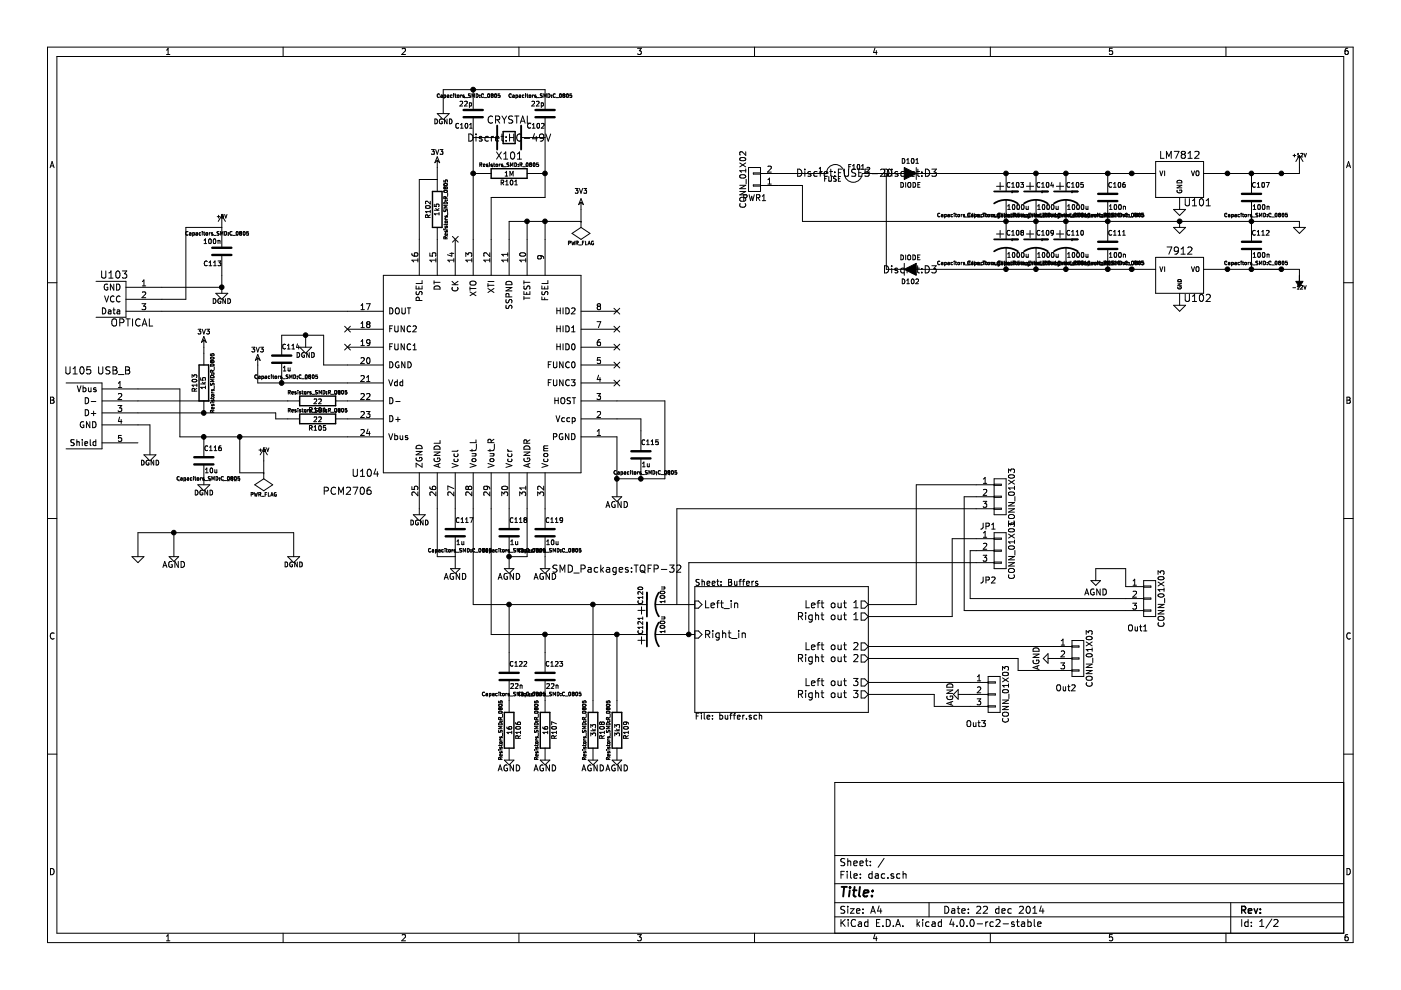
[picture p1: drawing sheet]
EESchema Schematic File Version 2
LIBS:dac-rescue
LIBS:power
LIBS:device
LIBS:transistors
LIBS:conn
LIBS:linear
LIBS:regul
LIBS:74xx
LIBS:cmos4000
LIBS:adc-dac
LIBS:memory
LIBS:xilinx
LIBS:microcontrollers
LIBS:dsp
LIBS:microchip
LIBS:analog_switches
LIBS:motorola
LIBS:texas
LIBS:intel
LIBS:audio
LIBS:interface
LIBS:digital-audio
LIBS:philips
LIBS:display
LIBS:cypress
LIBS:siliconi
LIBS:opto
LIBS:atmel
LIBS:contrib
LIBS:valves
LIBS:pcm2706
LIBS:usb-micro
LIBS:torx173
LIBS:optical
LIBS:usb
LIBS:dac-cache
EELAYER 25 0
EELAYER END
$Descr A4 11693 8268
encoding utf-8
Sheet 1 2
Title ""
Date "22 dec 2014"
Rev ""
Comp ""
Comment1 ""
Comment2 ""
Comment3 ""
Comment4 ""
$EndDescr
$Comp
L CRYSTAL X101
U 1 1
P 4250 1150
F 0 "X101" H 4250 1300 60  0000 C CNN
F 1 "CRYSTAL" H 4250 1000 60  0000 C CNN
F 2 "Discret:HC-49V" H 4250 1150 60  0000 C CNN
F 3 "~" H 4250 1150 60  0000 C CNN
	1    4250 1150
	-1   0    0    1   
$EndComp
$Comp
L R-RESCUE-dac R101
U 1 1
P 4250 1450
F 0 "R101" V 4330 1450 40  0000 C CNN
F 1 "1M" V 4257 1451 40  0000 C CNN
F 2 "Resistors_SMD:R_0805" V 4180 1450 30  0000 C CNN
F 3 "~" H 4250 1450 30  0000 C CNN
	1    4250 1450
	0    1    1    0   
$EndComp
$Comp
L C-RESCUE-dac C101
U 1 1
P 3950 950
F 0 "C101" H 3950 1050 40  0000 L CNN
F 1 "22p" H 3956 865 40  0000 L CNN
F 2 "Capacitors_SMD:C_0805" H 3988 800 30  0000 C CNN
F 3 "~" H 3950 950 60  0000 C CNN
	1    3950 950 
	-1   0    0    1   
$EndComp
$Comp
L C-RESCUE-dac C102
U 1 1
P 4550 950
F 0 "C102" H 4550 1050 40  0000 L CNN
F 1 "22p" H 4556 865 40  0000 L CNN
F 2 "Capacitors_SMD:C_0805" H 4588 800 30  0000 C CNN
F 3 "~" H 4550 950 60  0000 C CNN
	1    4550 950 
	-1   0    0    1   
$EndComp
NoConn ~ 3800 2000
NoConn ~ 5150 3200
NoConn ~ 5150 3050
NoConn ~ 5150 2900
NoConn ~ 5150 2750
NoConn ~ 5150 2600
$Comp
L R-RESCUE-dac R102
U 1 1
P 3650 1750
F 0 "R102" V 3730 1750 40  0000 C CNN
F 1 "1k5" V 3657 1751 40  0000 C CNN
F 2 "Resistors_SMD:R_0805" V 3580 1750 30  0000 C CNN
F 3 "~" H 3650 1750 30  0000 C CNN
	1    3650 1750
	-1   0    0    1   
$EndComp
$Comp
L C-RESCUE-dac C119
U 1 1
P 4550 4450
F 0 "C119" H 4550 4550 40  0000 L CNN
F 1 "10u" H 4556 4365 40  0000 L CNN
F 2 "Capacitors_SMD:C_0805" H 4588 4300 30  0000 C CNN
F 3 "~" H 4550 4450 60  0000 C CNN
	1    4550 4450
	1    0    0    -1  
$EndComp
$Comp
L C-RESCUE-dac C118
U 1 1
P 4250 4450
F 0 "C118" H 4250 4550 40  0000 L CNN
F 1 "1u" H 4256 4365 40  0000 L CNN
F 2 "Capacitors_SMD:C_0805" H 4288 4300 30  0000 C CNN
F 3 "~" H 4250 4450 60  0000 C CNN
	1    4250 4450
	1    0    0    -1  
$EndComp
$Comp
L C-RESCUE-dac C117
U 1 1
P 3800 4450
F 0 "C117" H 3800 4550 40  0000 L CNN
F 1 "1u" H 3806 4365 40  0000 L CNN
F 2 "Capacitors_SMD:C_0805" H 3838 4300 30  0000 C CNN
F 3 "~" H 3800 4450 60  0000 C CNN
	1    3800 4450
	1    0    0    -1  
$EndComp
$Comp
L R-RESCUE-dac R105
U 1 1
P 2650 3500
F 0 "R105" V 2730 3500 40  0000 C CNN
F 1 "22" V 2657 3501 40  0000 C CNN
F 2 "Resistors_SMD:R_0805" V 2580 3500 30  0000 C CNN
F 3 "~" H 2650 3500 30  0000 C CNN
	1    2650 3500
	0    1    1    0   
$EndComp
$Comp
L R-RESCUE-dac R104
U 1 1
P 2650 3350
F 0 "R104" V 2730 3350 40  0000 C CNN
F 1 "22" V 2657 3351 40  0000 C CNN
F 2 "Resistors_SMD:R_0805" V 2580 3350 30  0000 C CNN
F 3 "~" H 2650 3350 30  0000 C CNN
	1    2650 3350
	0    1    1    0   
$EndComp
$Comp
L R-RESCUE-dac R103
U 1 1
P 1700 3200
F 0 "R103" V 1780 3200 40  0000 C CNN
F 1 "1k5" V 1707 3201 40  0000 C CNN
F 2 "Resistors_SMD:R_0805" V 1630 3200 30  0000 C CNN
F 3 "~" H 1700 3200 30  0000 C CNN
	1    1700 3200
	-1   0    0    1   
$EndComp
$Comp
L C-RESCUE-dac C114
U 1 1
P 2350 3000
F 0 "C114" H 2350 3100 40  0000 L CNN
F 1 "1u" H 2356 2915 40  0000 L CNN
F 2 "Capacitors_SMD:C_0805" H 2388 2850 30  0000 C CNN
F 3 "~" H 2350 3000 60  0000 C CNN
	1    2350 3000
	1    0    0    -1  
$EndComp
NoConn ~ 2900 2900
NoConn ~ 2900 2750
$Comp
L C-RESCUE-dac C122
U 1 1
P 4250 5650
F 0 "C122" H 4250 5750 40  0000 L CNN
F 1 "22n" H 4256 5565 40  0000 L CNN
F 2 "Capacitors_SMD:C_0805" H 4288 5500 30  0000 C CNN
F 3 "~" H 4250 5650 60  0000 C CNN
	1    4250 5650
	1    0    0    -1  
$EndComp
$Comp
L C-RESCUE-dac C123
U 1 1
P 4550 5650
F 0 "C123" H 4550 5750 40  0000 L CNN
F 1 "22n" H 4556 5565 40  0000 L CNN
F 2 "Capacitors_SMD:C_0805" H 4588 5500 30  0000 C CNN
F 3 "~" H 4550 5650 60  0000 C CNN
	1    4550 5650
	1    0    0    -1  
$EndComp
$Comp
L CP1-RESCUE-dac C120
U 1 1
P 5450 5050
F 0 "C120" H 5450 5150 40  0000 L CNN
F 1 "100u" H 5456 4965 40  0000 L CNN
F 2 "Capacitors_SMD:c_elec_6.3x5.3" H 5488 4900 30  0001 C CNN
F 3 "~" H 5450 5050 60  0000 C CNN
	1    5450 5050
	0    -1   -1   0   
$EndComp
$Comp
L CP1-RESCUE-dac C121
U 1 1
P 5450 5300
F 0 "C121" H 5450 5400 40  0000 L CNN
F 1 "100u" H 5456 5215 40  0000 L CNN
F 2 "Capacitors_SMD:c_elec_6.3x5.3" H 5488 5150 30  0001 C CNN
F 3 "~" H 5450 5300 60  0000 C CNN
	1    5450 5300
	0    -1   -1   0   
$EndComp
$Comp
L R-RESCUE-dac R106
U 1 1
P 4250 6100
F 0 "R106" V 4330 6100 40  0000 C CNN
F 1 "16" V 4257 6101 40  0000 C CNN
F 2 "Resistors_SMD:R_0805" V 4180 6100 30  0000 C CNN
F 3 "~" H 4250 6100 30  0000 C CNN
	1    4250 6100
	1    0    0    -1  
$EndComp
$Comp
L R-RESCUE-dac R107
U 1 1
P 4550 6100
F 0 "R107" V 4630 6100 40  0000 C CNN
F 1 "16" V 4557 6101 40  0000 C CNN
F 2 "Resistors_SMD:R_0805" V 4480 6100 30  0000 C CNN
F 3 "~" H 4550 6100 30  0000 C CNN
	1    4550 6100
	1    0    0    -1  
$EndComp
$Comp
L R-RESCUE-dac R108
U 1 1
P 4950 6100
F 0 "R108" V 5030 6100 40  0000 C CNN
F 1 "3k3" V 4957 6101 40  0000 C CNN
F 2 "Resistors_SMD:R_0805" V 4880 6100 30  0000 C CNN
F 3 "~" H 4950 6100 30  0000 C CNN
	1    4950 6100
	1    0    0    -1  
$EndComp
$Comp
L R-RESCUE-dac R109
U 1 1
P 5150 6100
F 0 "R109" V 5230 6100 40  0000 C CNN
F 1 "3k3" V 5157 6101 40  0000 C CNN
F 2 "Resistors_SMD:R_0805" V 5080 6100 30  0000 C CNN
F 3 "~" H 5150 6100 30  0000 C CNN
	1    5150 6100
	1    0    0    -1  
$EndComp
$Comp
L 3V3 #PWR01
U 1 1
P 3650 1400
F 0 "#PWR01" H 3650 1500 40  0001 C CNN
F 1 "3V3" H 3650 1525 40  0000 C CNN
F 2 "" H 3650 1400 60  0000 C CNN
F 3 "" H 3650 1400 60  0000 C CNN
	1    3650 1400
	1    0    0    -1  
$EndComp
$Comp
L 3V3 #PWR02
U 1 1
P 4850 1750
F 0 "#PWR02" H 4850 1850 40  0001 C CNN
F 1 "3V3" H 4850 1900 40  0000 C CNN
F 2 "" H 4850 1750 60  0000 C CNN
F 3 "" H 4850 1750 60  0000 C CNN
	1    4850 1750
	1    0    0    -1  
$EndComp
$Comp
L 3V3 #PWR03
U 1 1
P 1700 2900
F 0 "#PWR03" H 1700 3000 40  0001 C CNN
F 1 "3V3" H 1700 3025 40  0000 C CNN
F 2 "" H 1700 2900 60  0000 C CNN
F 3 "" H 1700 2900 60  0000 C CNN
	1    1700 2900
	1    0    0    -1  
$EndComp
$Comp
L AGND #PWR04
U 1 1
P 3800 4750
F 0 "#PWR04" H 3800 4750 40  0001 C CNN
F 1 "AGND" H 3800 4680 50  0000 C CNN
F 2 "" H 3800 4750 60  0000 C CNN
F 3 "" H 3800 4750 60  0000 C CNN
	1    3800 4750
	1    0    0    -1  
$EndComp
$Comp
L AGND #PWR05
U 1 1
P 5150 4150
F 0 "#PWR05" H 5150 4150 40  0001 C CNN
F 1 "AGND" H 5150 4080 50  0000 C CNN
F 2 "" H 5150 4150 60  0000 C CNN
F 3 "" H 5150 4150 60  0000 C CNN
	1    5150 4150
	1    0    0    -1  
$EndComp
$Comp
L C-RESCUE-dac C115
U 1 1
P 5350 3800
F 0 "C115" H 5350 3900 40  0000 L CNN
F 1 "1u" H 5356 3715 40  0000 L CNN
F 2 "Capacitors_SMD:C_0805" H 5388 3650 30  0000 C CNN
F 3 "~" H 5350 3800 60  0000 C CNN
	1    5350 3800
	1    0    0    -1  
$EndComp
$Comp
L AGND #PWR06
U 1 1
P 4250 6350
F 0 "#PWR06" H 4250 6350 40  0001 C CNN
F 1 "AGND" H 4250 6280 50  0000 C CNN
F 2 "" H 4250 6350 60  0000 C CNN
F 3 "" H 4250 6350 60  0000 C CNN
	1    4250 6350
	1    0    0    -1  
$EndComp
$Comp
L AGND #PWR07
U 1 1
P 4550 6350
F 0 "#PWR07" H 4550 6350 40  0001 C CNN
F 1 "AGND" H 4550 6280 50  0000 C CNN
F 2 "" H 4550 6350 60  0000 C CNN
F 3 "" H 4550 6350 60  0000 C CNN
	1    4550 6350
	1    0    0    -1  
$EndComp
$Comp
L AGND #PWR08
U 1 1
P 4950 6350
F 0 "#PWR08" H 4950 6350 40  0001 C CNN
F 1 "AGND" H 4950 6280 50  0000 C CNN
F 2 "" H 4950 6350 60  0000 C CNN
F 3 "" H 4950 6350 60  0000 C CNN
	1    4950 6350
	1    0    0    -1  
$EndComp
$Comp
L AGND #PWR09
U 1 1
P 5150 6350
F 0 "#PWR09" H 5150 6350 40  0001 C CNN
F 1 "AGND" H 5150 6280 50  0000 C CNN
F 2 "" H 5150 6350 60  0000 C CNN
F 3 "" H 5150 6350 60  0000 C CNN
	1    5150 6350
	1    0    0    -1  
$EndComp
$Comp
L +5V #PWR010
U 1 1
P 2200 3850
F 0 "#PWR010" H 2200 3940 20  0001 C CNN
F 1 "+5V" H 2200 3940 30  0000 C CNN
F 2 "" H 2200 3850 60  0000 C CNN
F 3 "" H 2200 3850 60  0000 C CNN
	1    2200 3850
	1    0    0    -1  
$EndComp
$Comp
L AGND #PWR011
U 1 1
P 1450 4650
F 0 "#PWR011" H 1450 4650 40  0001 C CNN
F 1 "AGND" H 1450 4580 50  0000 C CNN
F 2 "" H 1450 4650 60  0000 C CNN
F 3 "" H 1450 4650 60  0000 C CNN
	1    1450 4650
	1    0    0    -1  
$EndComp
$Comp
L 3V3 #PWR012
U 1 1
P 2150 3050
F 0 "#PWR012" H 2150 3150 40  0001 C CNN
F 1 "3V3" H 2150 3175 40  0000 C CNN
F 2 "" H 2150 3050 60  0000 C CNN
F 3 "" H 2150 3050 60  0000 C CNN
	1    2150 3050
	1    0    0    -1  
$EndComp
$Comp
L AGND #PWR013
U 1 1
P 4250 4750
F 0 "#PWR013" H 4250 4750 40  0001 C CNN
F 1 "AGND" H 4250 4680 50  0000 C CNN
F 2 "" H 4250 4750 60  0000 C CNN
F 3 "" H 4250 4750 60  0000 C CNN
	1    4250 4750
	1    0    0    -1  
$EndComp
$Comp
L AGND #PWR014
U 1 1
P 4550 4750
F 0 "#PWR014" H 4550 4750 40  0001 C CNN
F 1 "AGND" H 4550 4680 50  0000 C CNN
F 2 "" H 4550 4750 60  0000 C CNN
F 3 "" H 4550 4750 60  0000 C CNN
	1    4550 4750
	1    0    0    -1  
$EndComp
$Sheet
S 5800 4900 1450 1050
U 542305B2
F0 "Buffers" 50
F1 "buffer.sch" 50
F2 "Left_in" I L 5800 5050 60 
F3 "Right_in" I L 5800 5300 60 
F4 "Left out 1" O R 7250 5050 60 
F5 "Right out 1" O R 7250 5150 60 
F6 "Left out 2" O R 7250 5400 60 
F7 "Right out 2" O R 7250 5500 60 
F8 "Left out 3" O R 7250 5700 60 
F9 "Right out 3" O R 7250 5800 60 
$EndSheet
$Comp
L AGND #PWR015
U 1 1
P 8000 5800
F 0 "#PWR015" H 8000 5800 40  0001 C CNN
F 1 "AGND" H 8000 5730 50  0000 C CNN
F 2 "" H 8000 5800 60  0000 C CNN
F 3 "" H 8000 5800 60  0000 C CNN
	1    8000 5800
	0    1    1    0   
$EndComp
$Comp
L AGND #PWR016
U 1 1
P 8750 5500
F 0 "#PWR016" H 8750 5500 40  0001 C CNN
F 1 "AGND" H 8750 5400 50  0000 C CNN
F 2 "" H 8750 5500 60  0000 C CNN
F 3 "" H 8750 5500 60  0000 C CNN
	1    8750 5500
	0    1    1    0   
$EndComp
$Comp
L AGND #PWR017
U 1 1
P 9150 4850
F 0 "#PWR017" H 9150 4850 40  0001 C CNN
F 1 "AGND" H 9150 4750 50  0000 C CNN
F 2 "" H 9150 4850 60  0000 C CNN
F 3 "" H 9150 4850 60  0000 C CNN
	1    9150 4850
	1    0    0    -1  
$EndComp
$Comp
L GND-RESCUE-dac #PWR018
U 1 1
P 9850 2550
F 0 "#PWR018" H 9850 2550 30  0001 C CNN
F 1 "GND" H 9850 2480 30  0001 C CNN
F 2 "" H 9850 2550 60  0000 C CNN
F 3 "" H 9850 2550 60  0000 C CNN
	1    9850 2550
	1    0    0    -1  
$EndComp
$Comp
L GND-RESCUE-dac #PWR019
U 1 1
P 9850 1750
F 0 "#PWR019" H 9850 1750 30  0001 C CNN
F 1 "GND" H 9850 1680 30  0001 C CNN
F 2 "" H 9850 1750 60  0000 C CNN
F 3 "" H 9850 1750 60  0000 C CNN
	1    9850 1750
	1    0    0    -1  
$EndComp
$Comp
L C-RESCUE-dac C116
U 1 1
P 1700 3850
F 0 "C116" H 1700 3950 40  0000 L CNN
F 1 "10u" H 1706 3765 40  0000 L CNN
F 2 "Capacitors_SMD:C_0805" H 1738 3700 30  0000 C CNN
F 3 "~" H 1700 3850 60  0000 C CNN
	1    1700 3850
	1    0    0    -1  
$EndComp
$Comp
L DGND #PWR020
U 1 1
P 1700 4050
F 0 "#PWR020" H 1700 4050 40  0001 C CNN
F 1 "DGND" H 1700 3980 40  0000 C CNN
F 2 "" H 1700 4050 60  0000 C CNN
F 3 "" H 1700 4050 60  0000 C CNN
	1    1700 4050
	1    0    0    -1  
$EndComp
$Comp
L DGND #PWR021
U 1 1
P 1850 2450
F 0 "#PWR021" H 1850 2450 40  0001 C CNN
F 1 "DGND" H 1850 2380 40  0000 C CNN
F 2 "" H 1850 2450 60  0000 C CNN
F 3 "" H 1850 2450 60  0000 C CNN
	1    1850 2450
	1    0    0    -1  
$EndComp
$Comp
L DGND #PWR022
U 1 1
P 3500 4300
F 0 "#PWR022" H 3500 4300 40  0001 C CNN
F 1 "DGND" H 3500 4230 40  0000 C CNN
F 2 "" H 3500 4300 60  0000 C CNN
F 3 "" H 3500 4300 60  0000 C CNN
	1    3500 4300
	1    0    0    -1  
$EndComp
$Comp
L DGND #PWR023
U 1 1
P 3700 950
F 0 "#PWR023" H 3700 950 40  0001 C CNN
F 1 "DGND" H 3700 880 40  0000 C CNN
F 2 "" H 3700 950 60  0000 C CNN
F 3 "" H 3700 950 60  0000 C CNN
	1    3700 950 
	1    0    0    -1  
$EndComp
$Comp
L DGND #PWR024
U 1 1
P 2550 2900
F 0 "#PWR024" H 2550 2900 40  0001 C CNN
F 1 "DGND" H 2550 2830 40  0000 C CNN
F 2 "" H 2550 2900 60  0000 C CNN
F 3 "" H 2550 2900 60  0000 C CNN
	1    2550 2900
	1    0    0    -1  
$EndComp
$Comp
L DGND #PWR025
U 1 1
P 1250 3800
F 0 "#PWR025" H 1250 3800 40  0001 C CNN
F 1 "DGND" H 1250 3730 40  0000 C CNN
F 2 "" H 1250 3800 60  0000 C CNN
F 3 "" H 1250 3800 60  0000 C CNN
	1    1250 3800
	1    0    0    -1  
$EndComp
$Comp
L C-RESCUE-dac C107
U 1 1
P 10450 1650
F 0 "C107" H 10450 1750 40  0000 L CNN
F 1 "100n" H 10456 1565 40  0000 L CNN
F 2 "Capacitors_SMD:C_0805" H 10488 1500 30  0000 C CNN
F 3 "~" H 10450 1650 60  0000 C CNN
	1    10450 1650
	1    0    0    -1  
$EndComp
$Comp
L C-RESCUE-dac C112
U 1 1
P 10450 2050
F 0 "C112" H 10450 2150 40  0000 L CNN
F 1 "100n" H 10456 1965 40  0000 L CNN
F 2 "Capacitors_SMD:C_0805" H 10488 1900 30  0000 C CNN
F 3 "~" H 10450 2050 60  0000 C CNN
	1    10450 2050
	1    0    0    -1  
$EndComp
$Comp
L C-RESCUE-dac C111
U 1 1
P 9250 2050
F 0 "C111" H 9250 2150 40  0000 L CNN
F 1 "100n" H 9256 1965 40  0000 L CNN
F 2 "Capacitors_SMD:C_0805" H 9288 1900 30  0000 C CNN
F 3 "~" H 9250 2050 60  0000 C CNN
	1    9250 2050
	1    0    0    -1  
$EndComp
$Comp
L C-RESCUE-dac C106
U 1 1
P 9250 1650
F 0 "C106" H 9250 1750 40  0000 L CNN
F 1 "100n" H 9256 1565 40  0000 L CNN
F 2 "Capacitors_SMD:C_0805" H 9288 1500 30  0000 C CNN
F 3 "~" H 9250 1650 60  0000 C CNN
	1    9250 1650
	1    0    0    -1  
$EndComp
$Comp
L CP1-RESCUE-dac C105
U 1 1
P 8900 1650
F 0 "C105" H 8900 1750 40  0000 L CNN
F 1 "1000u" H 8906 1565 40  0000 L CNN
F 2 "Capacitors_Elko_ThroughHole:Elko_vert_20x10mm_RM5" H 8938 1500 30  0000 C CNN
F 3 "~" H 8900 1650 60  0000 C CNN
	1    8900 1650
	1    0    0    -1  
$EndComp
$Comp
L CP1-RESCUE-dac C110
U 1 1
P 8900 2050
F 0 "C110" H 8900 2150 40  0000 L CNN
F 1 "1000u" H 8906 1965 40  0000 L CNN
F 2 "Capacitors_Elko_ThroughHole:Elko_vert_20x10mm_RM5" H 8938 1900 30  0000 C CNN
F 3 "~" H 8900 2050 60  0000 C CNN
	1    8900 2050
	1    0    0    -1  
$EndComp
$Comp
L GND-RESCUE-dac #PWR026
U 1 1
P 9850 1900
F 0 "#PWR026" H 9850 1900 30  0001 C CNN
F 1 "GND" H 9850 1830 30  0001 C CNN
F 2 "" H 9850 1900 60  0000 C CNN
F 3 "" H 9850 1900 60  0000 C CNN
	1    9850 1900
	1    0    0    -1  
$EndComp
$Comp
L +12V #PWR027
U 1 1
P 10850 1400
F 0 "#PWR027" H 10850 1350 20  0001 C CNN
F 1 "+12V" H 10850 1500 30  0000 C CNN
F 2 "" H 10850 1400 60  0000 C CNN
F 3 "" H 10850 1400 60  0000 C CNN
	1    10850 1400
	1    0    0    -1  
$EndComp
$Comp
L -12V #PWR9
U 1 1
P 10850 2300
F 0 "#PWR9" H 10850 2430 20  0001 C CNN
F 1 "-12V" H 10850 2400 30  0000 C CNN
F 2 "" H 10850 2300 60  0000 C CNN
F 3 "" H 10850 2300 60  0000 C CNN
	1    10850 2300
	-1   0    0    1   
$EndComp
$Comp
L GND-RESCUE-dac #PWR028
U 1 1
P 10850 1900
F 0 "#PWR028" H 10850 1900 30  0001 C CNN
F 1 "GND" H 10850 1830 30  0001 C CNN
F 2 "" H 10850 1900 60  0000 C CNN
F 3 "" H 10850 1900 60  0000 C CNN
	1    10850 1900
	1    0    0    -1  
$EndComp
$Comp
L GND-RESCUE-dac #PWR029
U 1 1
P 1150 4650
F 0 "#PWR029" H 1150 4650 30  0001 C CNN
F 1 "GND" H 1150 4580 30  0001 C CNN
F 2 "" H 1150 4650 60  0000 C CNN
F 3 "" H 1150 4650 60  0000 C CNN
	1    1150 4650
	1    0    0    -1  
$EndComp
$Comp
L DGND #PWR030
U 1 1
P 2450 4650
F 0 "#PWR030" H 2450 4650 40  0001 C CNN
F 1 "DGND" H 2450 4580 40  0000 C CNN
F 2 "" H 2450 4650 60  0000 C CNN
F 3 "" H 2450 4650 60  0000 C CNN
	1    2450 4650
	1    0    0    -1  
$EndComp
$Comp
L PWR_FLAG #FLG031
U 1 1
P 2200 3950
F 0 "#FLG031" H 2200 4045 30  0001 C CNN
F 1 "PWR_FLAG" H 2200 4130 30  0000 C CNN
F 2 "" H 2200 3950 60  0000 C CNN
F 3 "" H 2200 3950 60  0000 C CNN
	1    2200 3950
	-1   0    0    1   
$EndComp
$Comp
L PWR_FLAG #FLG032
U 1 1
P 4850 1850
F 0 "#FLG032" H 4850 1945 30  0001 C CNN
F 1 "PWR_FLAG" H 4850 2030 30  0000 C CNN
F 2 "" H 4850 1850 60  0000 C CNN
F 3 "" H 4850 1850 60  0000 C CNN
	1    4850 1850
	-1   0    0    1   
$EndComp
$Comp
L OPTICAL U103
U 1 1
P 1050 2500
F 0 "U103" H 950 2700 60  0000 C CNN
F 1 "OPTICAL" H 1100 2300 60  0000 C CNN
F 2 "Custom:KFOX" H 750 2750 60  0001 C CNN
F 3 "~" H 750 2750 60  0000 C CNN
	1    1050 2500
	1    0    0    -1  
$EndComp
$Comp
L PCM2706 U104
U 1 1
P 4000 3150
F 0 "U104" H 4950 3950 60  0000 C CNN
F 1 "PCM2706" H 5100 4100 60  0000 C CNN
F 2 "SMD_Packages:TQFP-32" H 2850 4750 60  0000 C CNN
F 3 "~" H 2850 4750 60  0000 C CNN
	1    4000 3150
	-1   0    0    1   
$EndComp
$Comp
L C-RESCUE-dac C113
U 1 1
P 1850 2100
F 0 "C113" H 1850 2200 40  0000 L CNN
F 1 "100n" H 1856 2015 40  0000 L CNN
F 2 "Capacitors_SMD:C_0805" H 1888 1950 30  0000 C CNN
F 3 "~" H 1850 2100 60  0000 C CNN
	1    1850 2100
	-1   0    0    1   
$EndComp
$Comp
L +5V #PWR033
U 1 1
P 1850 1900
F 0 "#PWR033" H 1850 1990 20  0001 C CNN
F 1 "+5V" H 1850 1990 30  0000 C CNN
F 2 "" H 1850 1900 60  0000 C CNN
F 3 "" H 1850 1900 60  0000 C CNN
	1    1850 1900
	1    0    0    -1  
$EndComp
Wire Wire Line
	4550 1450 4500 1450
Wire Wire Line
	4100 2000 4100 1650
Wire Wire Line
	4100 1650 4550 1650
Wire Wire Line
	4250 1850 4850 1850
Wire Wire Line
	4550 1850 4550 2000
Wire Wire Line
	4400 1850 4400 2000
Connection ~ 4550 1850
Wire Wire Line
	4250 1850 4250 2000
Connection ~ 4400 1850
Wire Wire Line
	2150 3200 2900 3200
Wire Wire Line
	2150 3200 2150 3050
Connection ~ 2350 3200
Wire Wire Line
	2900 3050 2700 3050
Wire Wire Line
	2700 3050 2700 2800
Wire Wire Line
	2700 2800 2350 2800
Wire Wire Line
	3650 4250 3650 4650
Wire Wire Line
	3500 4250 3500 4300
Wire Wire Line
	4250 5450 4250 5050
Wire Wire Line
	4550 5450 4550 5300
Connection ~ 4550 5300
Wire Wire Line
	5150 5850 5150 5300
Connection ~ 5150 5300
Wire Wire Line
	1150 3450 2300 3450
Wire Wire Line
	1450 4650 1450 4450
Wire Wire Line
	2450 4450 2450 4650
Connection ~ 2550 2800
Wire Wire Line
	3650 4650 3800 4650
Wire Wire Line
	3800 4650 3800 4750
Connection ~ 4250 4650
Wire Wire Line
	4250 4650 4400 4650
Wire Wire Line
	4400 4650 4400 4250
Wire Wire Line
	4250 4650 4250 4750
Wire Wire Line
	4550 4750 4550 4650
Wire Wire Line
	5150 3350 5550 3350
Wire Wire Line
	5550 3350 5550 4000
Wire Wire Line
	5150 3650 5150 4150
Wire Wire Line
	5150 3500 5350 3500
Wire Wire Line
	5350 3500 5350 3600
Wire Wire Line
	5550 4000 5150 4000
Connection ~ 5150 4000
Connection ~ 5350 4000
Wire Wire Line
	3950 1150 3950 2000
Wire Wire Line
	3950 1450 4000 1450
Wire Wire Line
	4550 1650 4550 1150
Connection ~ 4550 1450
Connection ~ 3950 1450
Wire Wire Line
	3700 950  3700 750 
Wire Wire Line
	3700 750  4550 750 
Connection ~ 3950 750 
Wire Wire Line
	1150 3350 2400 3350
Wire Wire Line
	2400 3500 2300 3500
Wire Wire Line
	2300 3500 2300 3450
Connection ~ 1700 3650
Wire Wire Line
	2000 3650 2000 3950
Wire Wire Line
	2000 3950 2200 3950
Wire Wire Line
	2200 3950 2200 3850
Connection ~ 2000 3650
Wire Wire Line
	3650 1500 3500 1500
Wire Wire Line
	3500 1500 3500 2000
Wire Wire Line
	3950 5050 5250 5050
Wire Wire Line
	4100 5300 5250 5300
Wire Wire Line
	4950 5850 4950 5050
Connection ~ 4950 5050
Connection ~ 4250 5050
Wire Wire Line
	5650 5050 5800 5050
Wire Wire Line
	7250 5400 8800 5400
Wire Wire Line
	8500 5500 7250 5500
Wire Wire Line
	4850 1850 4850 1750
Connection ~ 8900 1850
Wire Wire Line
	10250 1450 10850 1450
Wire Wire Line
	10250 2250 10850 2250
Connection ~ 10450 1450
Wire Wire Line
	10850 1450 10850 1400
Wire Wire Line
	10850 2250 10850 2300
Connection ~ 10450 2250
Wire Wire Line
	10850 1850 10850 1900
Connection ~ 10450 1850
Wire Wire Line
	1150 4650 1150 4450
Connection ~ 1450 4450
Connection ~ 9250 1450
Wire Wire Line
	7250 5700 8100 5700
Connection ~ 9250 2250
Wire Wire Line
	3650 1500 3650 1400
Wire Wire Line
	1700 2950 1700 2900
Connection ~ 1700 3450
Wire Wire Line
	10700 1450 10450 1450
Connection ~ 10700 1450
Wire Wire Line
	10450 2250 10700 2250
Connection ~ 10700 2250
Wire Wire Line
	1350 2600 2900 2600
Wire Wire Line
	2550 2900 2550 2800
Connection ~ 10250 1450
Connection ~ 9450 1450
Connection ~ 9450 2250
Connection ~ 10250 2250
Connection ~ 9250 1850
Wire Wire Line
	1350 2400 1850 2400
Wire Wire Line
	1350 2500 1550 2500
Wire Wire Line
	1550 2500 1550 1900
Wire Wire Line
	1550 1900 1850 1900
Wire Wire Line
	1850 2300 1850 2450
Connection ~ 1850 2400
$Comp
L DIODE D101
U 1 1
P 7600 1450
F 0 "D101" H 7600 1550 40  0000 C CNN
F 1 "DIODE" H 7600 1350 40  0000 C CNN
F 2 "Discret:D3" H 7600 1450 60  0000 C CNN
F 3 "~" H 7600 1450 60  0000 C CNN
	1    7600 1450
	1    0    0    -1  
$EndComp
Connection ~ 8900 1450
Connection ~ 8900 2250
$Comp
L FUSE F101
U 1 1
P 7050 1450
F 0 "F101" H 7150 1500 40  0000 C CNN
F 1 "FUSE" H 6950 1400 40  0000 C CNN
F 2 "Discret:FUSE5-20" H 7050 1450 60  0000 C CNN
F 3 "~" H 7050 1450 60  0000 C CNN
	1    7050 1450
	1    0    0    -1  
$EndComp
Wire Wire Line
	7300 1450 7400 1450
Wire Wire Line
	6500 1450 6800 1450
$Comp
L USB_B-RESCUE-dac U105
U 1 1
P 850 3450
F 0 "U105" H 650 3800 60  0000 C CNN
F 1 "USB_B" H 950 3800 60  0000 C CNN
F 2 "Connect:USB_B" H 650 3700 60  0001 C CNN
F 3 "" H 650 3700 60  0000 C CNN
	1    850  3450
	1    0    0    -1  
$EndComp
Wire Wire Line
	1500 3650 2900 3650
Wire Wire Line
	1150 3250 1500 3250
Wire Wire Line
	1500 3250 1500 3650
Wire Wire Line
	1250 3800 1250 3550
Wire Wire Line
	1250 3550 1150 3550
Wire Wire Line
	7400 1450 7400 2250
$Comp
L DIODE D102
U 1 1
P 7600 2250
F 0 "D102" H 7600 2350 40  0000 C CNN
F 1 "DIODE" H 7600 2150 40  0000 C CNN
F 2 "Discret:D3" H 7600 2250 60  0000 C CNN
F 3 "~" H 7600 2250 60  0000 C CNN
	1    7600 2250
	-1   0    0    1   
$EndComp
Wire Wire Line
	6700 1550 6700 1850
Wire Wire Line
	9850 1850 9850 1900
Connection ~ 9850 1850
$Comp
L CP1-RESCUE-dac C109
U 1 1
P 8650 2050
F 0 "C109" H 8650 2150 40  0000 L CNN
F 1 "1000u" H 8656 1965 40  0000 L CNN
F 2 "Capacitors_Elko_ThroughHole:Elko_vert_20x10mm_RM5" H 8688 1900 30  0000 C CNN
F 3 "~" H 8650 2050 60  0000 C CNN
	1    8650 2050
	1    0    0    -1  
$EndComp
$Comp
L CP1-RESCUE-dac C108
U 1 1
P 8400 2050
F 0 "C108" H 8400 2150 40  0000 L CNN
F 1 "1000u" H 8406 1965 40  0000 L CNN
F 2 "Capacitors_Elko_ThroughHole:Elko_vert_20x10mm_RM5" H 8438 1900 30  0000 C CNN
F 3 "~" H 8400 2050 60  0000 C CNN
	1    8400 2050
	1    0    0    -1  
$EndComp
$Comp
L CP1-RESCUE-dac C104
U 1 1
P 8650 1650
F 0 "C104" H 8650 1750 40  0000 L CNN
F 1 "1000u" H 8656 1565 40  0000 L CNN
F 2 "Capacitors_Elko_ThroughHole:Elko_vert_20x10mm_RM5" H 8688 1500 30  0000 C CNN
F 3 "~" H 8650 1650 60  0000 C CNN
	1    8650 1650
	1    0    0    -1  
$EndComp
$Comp
L CP1-RESCUE-dac C103
U 1 1
P 8400 1650
F 0 "C103" H 8400 1750 40  0000 L CNN
F 1 "1000u" H 8406 1565 40  0000 L CNN
F 2 "Capacitors_Elko_ThroughHole:Elko_vert_20x10mm_RM5" H 8438 1500 30  0000 C CNN
F 3 "~" H 8400 1650 60  0000 C CNN
	1    8400 1650
	1    0    0    -1  
$EndComp
Wire Wire Line
	7800 1450 9450 1450
Connection ~ 8400 1450
Connection ~ 8650 1450
Wire Wire Line
	6700 1850 10850 1850
Connection ~ 8400 1850
Connection ~ 8650 1850
Wire Wire Line
	7800 2250 9450 2250
Connection ~ 8400 2250
Connection ~ 8650 2250
$Comp
L CONN_01X02 PWR1
U 1 1
P 6300 1500
F 0 "PWR1" H 6300 1650 50  0000 C CNN
F 1 "CONN_01X02" V 6400 1500 50  0000 C CNN
F 2 "Pin_Headers:Pin_Header_Straight_1x02" H 6300 1500 60  0001 C CNN
F 3 "" H 6300 1500 60  0000 C CNN
	1    6300 1500
	-1   0    0    1   
$EndComp
Wire Wire Line
	6500 1550 6700 1550
$Comp
L CONN_01X03 Out1
U 1 1
P 9600 5000
F 0 "Out1" H 9500 4750 50  0000 C CNN
F 1 "CONN_01X03" V 9700 5000 50  0000 C CNN
F 2 "Custom:SIKA" H 9600 5000 60  0001 C CNN
F 3 "" H 9600 5000 60  0000 C CNN
	1    9600 5000
	1    0    0    -1  
$EndComp
$Comp
L CONN_01X03 Out2
U 1 1
P 9000 5500
F 0 "Out2" H 8900 5250 50  0000 C CNN
F 1 "CONN_01X03" V 9100 5500 50  0000 C CNN
F 2 "Pin_Headers:Pin_Header_Straight_1x03" H 9000 5500 60  0001 C CNN
F 3 "" H 9000 5500 60  0000 C CNN
	1    9000 5500
	1    0    0    -1  
$EndComp
$Comp
L CONN_01X03 Out3
U 1 1
P 8300 5800
F 0 "Out3" H 8150 5550 50  0000 C CNN
F 1 "CONN_01X03" V 8400 5800 50  0000 C CNN
F 2 "Pin_Headers:Pin_Header_Straight_1x03" H 8300 5800 60  0001 C CNN
F 3 "" H 8300 5800 60  0000 C CNN
	1    8300 5800
	1    0    0    -1  
$EndComp
Wire Wire Line
	8500 5500 8500 5600
Wire Wire Line
	8500 5600 8800 5600
Wire Wire Line
	8750 5500 8800 5500
Wire Wire Line
	8000 5800 8100 5800
Wire Wire Line
	7250 5800 7800 5800
Wire Wire Line
	7800 5800 7800 5900
Wire Wire Line
	7800 5900 8100 5900
$Comp
L LM7812-RESCUE-dac U101
U 1 1
P 9850 1500
F 0 "U101" H 10000 1304 60  0000 C CNN
F 1 "LM7812" H 9850 1700 60  0000 C CNN
F 2 "Custom:TO220" H 9850 1500 60  0001 C CNN
F 3 "" H 9850 1500 60  0000 C CNN
	1    9850 1500
	1    0    0    -1  
$EndComp
$Comp
L 7912 U102
U 1 1
P 9850 2300
F 0 "U102" H 10000 2105 60  0000 C CNN
F 1 "7912" H 9850 2500 60  0000 C CNN
F 2 "Custom:TO220" H 9850 2300 60  0001 C CNN
F 3 "" H 9850 2300 60  0000 C CNN
	1    9850 2300
	1    0    0    -1  
$EndComp
Wire Wire Line
	1150 4450 2450 4450
$Comp
L CONN_01X03 JP1
U 1 1
P 8350 4150
F 0 "JP1" H 8250 3900 50  0000 C CNN
F 1 "CONN_01X03" V 8450 4150 50  0000 C CNN
F 2 "Pin_Headers:Pin_Header_Straight_1x03" H 8350 4150 60  0001 C CNN
F 3 "" H 8350 4150 60  0000 C CNN
	1    8350 4150
	1    0    0    -1  
$EndComp
$Comp
L CONN_01X03 JP2
U 1 1
P 8350 4600
F 0 "JP2" H 8250 4350 50  0000 C CNN
F 1 "CONN_01X03" V 8450 4600 50  0000 C CNN
F 2 "Pin_Headers:Pin_Header_Straight_1x03" H 8350 4600 60  0001 C CNN
F 3 "" H 8350 4600 60  0000 C CNN
	1    8350 4600
	1    0    0    -1  
$EndComp
Connection ~ 5750 5300
Wire Wire Line
	7650 5050 7250 5050
Wire Wire Line
	7650 4050 7650 5050
Wire Wire Line
	7950 5150 7250 5150
Wire Wire Line
	7950 4500 7950 5150
Wire Wire Line
	8100 5000 9400 5000
Wire Wire Line
	8050 4150 8050 5100
Wire Wire Line
	7650 4050 8150 4050
Wire Wire Line
	7950 4500 8150 4500
Wire Wire Line
	5650 5300 5800 5300
Wire Wire Line
	8050 4150 8150 4150
Wire Wire Line
	8150 4600 8100 4600
Wire Wire Line
	8100 4600 8100 5000
Wire Wire Line
	8150 4700 5750 4700
Wire Wire Line
	5750 4700 5750 5300
Wire Wire Line
	5650 5050 5650 4250
Wire Wire Line
	5650 4250 8150 4250
Wire Wire Line
	8050 5100 9400 5100
Wire Wire Line
	9150 4850 9150 4750
Wire Wire Line
	9150 4750 9400 4750
Wire Wire Line
	9400 4750 9400 4900
Wire Wire Line
	3950 5050 3950 4250
Wire Wire Line
	4100 5300 4100 4250
$EndSCHEMATC
